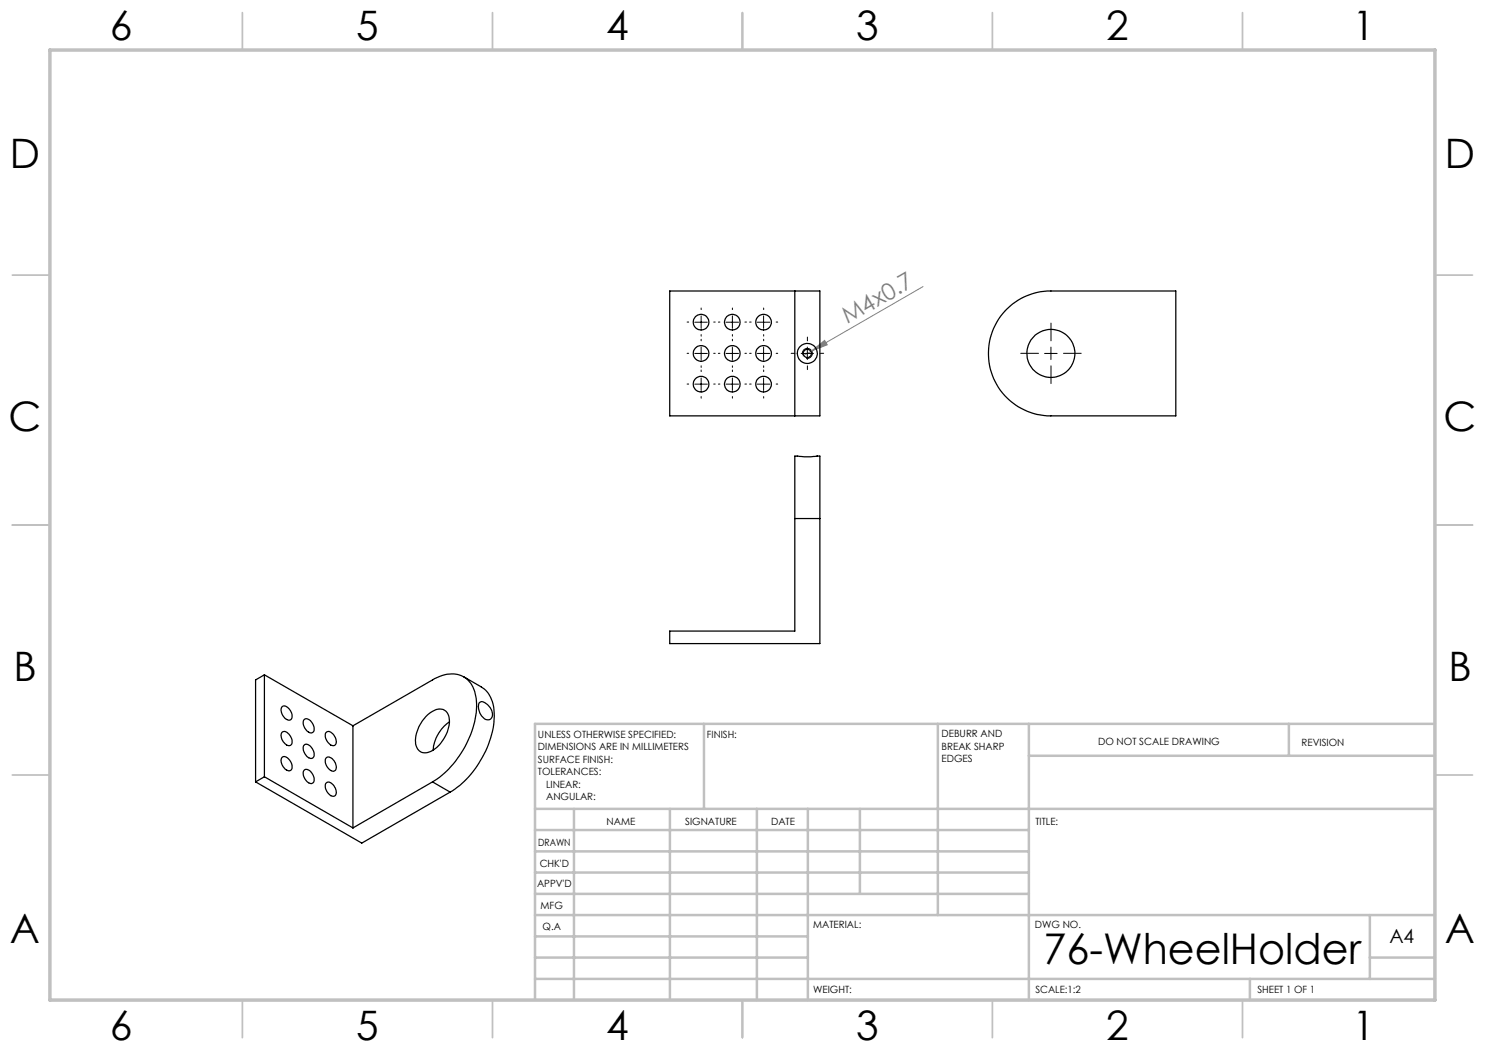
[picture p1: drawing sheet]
<svg xmlns="http://www.w3.org/2000/svg" width="297mm" height="210mm" viewBox="0 0 297 210" stroke-linecap="round" stroke-linejoin="round" font-family="sans-serif">
<path d="M184.6 57.3l-22.3 12.9M162.3 70.2l2.6-2.1 .6 .9zM162.3 70.2l-1.7 1" fill="none" stroke="#808080" stroke-width=".2"/>
<g fill="none" stroke="#000" stroke-width=".2">
<path d="M139 70.7h2.5M139 64.4h2.5M139 76.8h2.5M140.2 63.2v2.5M140.2 69.4v2.5M140.2 75.6v2.5M145.2 70.7h2.5M145.2 64.4h2.5M145.2 76.8h2.5M146.5 63.2v2.5M146.5 69.4v2.5M146.5 75.6v2.5"/>
<path d="M151.4 70.7h2.6M151.4 64.4h2.6M151.4 76.8h2.6M152.7 63.2v2.5M152.7 69.4v2.5M152.7 75.6v2.5M160.2 70.7h2.5M160.5 70.9a.99 .99 0 0 1 .9-1.2 .99 .99 0 0 1 1.1 1.1 .99 .99 0 0 1-1.3 .8M161.5 69.4v2.5M208.9 70.7h2.5M210.2 69.4v2.5"/>
</g>
<g fill="none" stroke="#000" stroke-width=".2" stroke-dasharray="15.2 1.3 1.3 1.3">
<path d="M137.7 70.7h-.3M137.7 64.4h-.3M137.7 76.8h-.3M140.2 68.2v-.3M140.2 73.2v.3M140.2 61.9v-.3M140.2 66.9v.3M140.2 74.3v-.3M140.2 79.3v.3M142.7 70.7h.3M142.7 64.4h.3M142.7 76.8h.3"/>
<path d="M144 70.7h-.3M144 64.4h-.3M144 76.8h-.3M146.5 68.2v-.3M146.5 73.2v.3M146.5 61.9v-.3M146.5 66.9v.3M146.5 74.3v-.3M146.5 79.3v.3M149 70.7h.3M149 64.4h.3M149 76.8h.3"/>
<path d="M150.2 70.7h-.3M150.2 64.4h-.3M150.2 76.8h-.3M152.7 68.2v-.3M152.7 73.2v.3M152.7 61.9v-.3M152.7 66.9v.3M152.7 74.3v-.3M152.7 79.3v.3M155.2 70.7h.3M155.2 64.4h.3M155.2 76.8h.3"/>
<path d="M159 70.7h-.8M161.5 68.2v-.8M161.5 73.2v.7M164 70.7h.7M207.7 70.7h-3.6M210.2 68.2v-3.6M210.2 73.2v3.5M212.7 70.7h3.5"/>
</g>
<g fill="none" stroke="#c0c0c0" stroke-width=".35">
<path d="M48.5 2.5v7.5M98.5 2.5v7.5M148.5 2.5v7.5M198.5 2.5v7.5M248.5 2.5v7.5M2.5 55h7.5M287 55h7.5M2.5 105h7.5M287 105h7.5M2.5 155h7.5M287 155h7.5M48.5 200v7.5"/>
<path d="M98.5 200v7.5M148.5 200v7.5M198.5 200v7.5M248.5 200v7.5"/>
</g>
<g fill="none" stroke="#c0c0c0" stroke-width=".5">
<path d="M140.8 144.8v17M187.6 144.8v38.2M205.8 144.8v55.2M205.8 151.2h81.2M257.8 144.8v6.4M287 144.8h-180v55.2M107 161.8h180M107 178.8h98.8M107 174.5h98.8M107 170.3h98.8M107 166h98.8M114.8 161.8v38.2"/>
<path d="M134 161.8v38.2M151.4 161.8v38.2M161.6 161.8v38.2M172 161.8v17M107 195.8h180M107 191.5h54.6M107 187.3h54.6M107 183h180M250 195.8v4.2M274 191.5h13M274 183v12.8"/>
</g>
<path d="M10 10h277v190h-277z" fill="none" stroke="#c0c0c0" stroke-width=".7"/>
<path d="M162.3 70.2l2.6-2.1 .6 .9z" fill="#808080"/>
<g fill="none" stroke="#000" stroke-width=".25">
<path d="M133.9 58.2h30.1v25h-30.1zM159 58.2v25M201 62.2a12.3 12.3 0 0 1 9.2-4h25v25h-25a12.5 12.5 0 0 1-11.5-7.5 12.5 12.5 0 0 1 2.3-13.5zM159 103.7v-12.5l1.8 .2 3.2-.2v12.5M159 103.7v22.5h-25.1v2.5h30.1v-25M159 103.7h5M52.9 135l17.7 10.2M52.9 135v20.4M52.9 135l-1.8 1v20.4M92.7 135.4l3.6 2a6.3 6.3 0 0 1 2.5 6 19.7 19.7 0 0 1-8.8 15M51.1 156.4l21.3 12.2 17.6-10.2M52.9 155.4l-1.8 1"/>
<path d="M52.9 155.4l17.7 10.2M56.4 151.5a1.37 1.37 0 0 1 1.8 1 1.02 1.02 0 0 1-.4 1.7 2.02 2.02 0 0 1-1.4-2.7zM56.4 146.5a1.1 1.1 0 0 1 1.6 .6 1.31 1.31 0 0 1 0 2 1.97 1.97 0 0 1-1.6-2.6zM56.4 141.3a1.37 1.37 0 0 1 1.8 1.1 1.02 1.02 0 0 1-.4 1.6 2.02 2.02 0 0 1-1.4-2.7zM60.9 154a1.35 1.35 0 0 1 1.7 1 1.05 1.05 0 0 1-.4 1.7 2.03 2.03 0 0 1-1.3-2.7zM60.9 149a1.07 1.07 0 0 1 1.5 .6 1.36 1.36 0 0 1 0 2.1 1.94 1.94 0 0 1-1.5-2.7zM60.9 143.9a1.35 1.35 0 0 1 1.7 1 1.05 1.05 0 0 1-.4 1.7 2.03 2.03 0 0 1-1.3-2.7zM65.3 146.5a1.16 1.16 0 0 1 1.6 .8 1.1 1.1 0 0 1-.3 1.8 2.01 2.01 0 0 1-1.3-2.6zM65.3 151.5a1.39 1.39 0 0 1 1.8 1.1 1.08 1.08 0 0 1-.5 1.7 2.03 2.03 0 0 1-1.3-2.8zM65.3 156.6a1.16 1.16 0 0 1 1.6 .8 1.1 1.1 0 0 1-.3 1.9 2.01 2.01 0 0 1-1.3-2.7zM70.6 145.2l15.9-9.2a5.9 5.9 0 0 1 6.8-.3 7.2 7.2 0 0 1 2 6.2 19.7 19.7 0 0 1-8.8 14.5M70.6 145.2v20.4"/>
<path d="M85.2 143.3a3.5 3.5 0 0 1 3.6-1.3 3.2 3.2 0 0 1 .8 4 6.5 6.5 0 0 1-4.3 4.6 2.08 2.08 0 0 1-2.2-2.5 7.9 7.9 0 0 1 2.1-4.8zM86.5 156.4l-15.9 9.2M86.5 156.4l3.5 2M89.9 144.4a7.5 7.5 0 0 0-3.3 5.6M96 140.5a1.81 1.81 0 0 1 2 1 1.47 1.47 0 0 1-.3 2.5 2.38 2.38 0 0 1-2-2.3v-.9z"/>
<circle cx="140.2" cy="70.7" r="1.56"/>
<circle cx="140.2" cy="64.4" r="1.56"/>
<circle cx="140.2" cy="76.8" r="1.56"/>
<circle cx="146.5" cy="70.7" r="1.56"/>
<circle cx="146.5" cy="64.4" r="1.56"/>
<circle cx="146.5" cy="76.8" r="1.56"/>
<circle cx="152.7" cy="70.7" r="1.56"/>
<circle cx="152.7" cy="64.4" r="1.56"/>
<circle cx="152.7" cy="76.8" r="1.56"/>
<circle cx="161.5" cy="70.7" r="2"/>
<circle cx="161.5" cy="70.7" r=".82"/>
<circle cx="210.2" cy="70.7" r="4.8"/>
</g>
<text font-size="8.5" x="208.7" y="192.7">76-WheelHolder</text>
<g font-size="8.1">
<text x="22" y="8">6</text>
<text x="71.2" y="8">5</text>
<text x="121.2" y="8">4</text>
<text x="171.3" y="8">3</text>
<text x="221.3" y="8">2</text>
<text x="270.5" y="8">1</text>
<text x="2" y="33.6">D</text>
<text x="289" y="33.6">D</text>
<text x="1.7" y="86.1">C</text>
<text x="288.7" y="86.1">C</text>
<text x="2.7" y="136.1">B</text>
<text x="289.7" y="136.1">B</text>
<text x="2" y="188.6">A</text>
<text x="289" y="188.6">A</text>
<text x="22" y="208">6</text>
<text x="71.2" y="208">5</text>
<text x="121.2" y="208">4</text>
<text x="171.3" y="208">3</text>
<text x="221.3" y="208">2</text>
<text x="270.5" y="208">1</text>
</g>
<text font-size="4.7" fill="#808080" x="169.5" y="64.9" transform="rotate(-30 169.5 64.9)">M4x0.7</text>
<text font-size="3.9" x="277.9" y="188.5">A4</text>
<g font-size="2">
<text x="107.6" y="147.6">UNLESS OTHERWISE SPECIFIED:</text>
<text x="141.4" y="147.6">FINISH:</text>
<text x="188.3" y="147.5">DEBURR AND</text>
<text x="188.3" y="150">BREAK SHARP</text>
<text x="219.6" y="149">DO NOT SCALE DRAWING</text>
<text x="260.3" y="149.2">REVISION</text>
<text x="107.6" y="150.1">DIMENSIONS ARE IN MILLIMETERS</text>
<text x="107.6" y="152.6">SURFACE FINISH:</text>
<text x="107.6" y="155.1">TOLERANCES:</text>
<text x="188.3" y="152.5">EDGES</text>
<text x="109.2" y="157.6">LINEAR:</text>
<text x="109.2" y="160.1">ANGULAR:</text>
<text x="121.3" y="165">NAME</text>
<text x="137" y="164.9">SIGNATURE</text>
<text x="154.2" y="164.9">DATE</text>
<text x="207.1" y="164.9">TITLE:</text>
<text x="107.6" y="169.1">DRAWN</text>
<text x="107.9" y="173.3">CHK'D</text>
<text x="107.4" y="177.4">APPV'D</text>
<text x="108.1" y="181.8">MFG</text>
<text x="108.5" y="186">Q.A</text>
<text x="162.6" y="185.5">MATERIAL:</text>
<text x="207" y="185.5">DWG NO.</text>
<text x="162.6" y="198.5">WEIGHT:</text>
<text x="207.1" y="198.6">SCALE:1:2</text>
<text x="251.5" y="198.6">SHEET 1 OF 1</text>
</g>
</svg>
